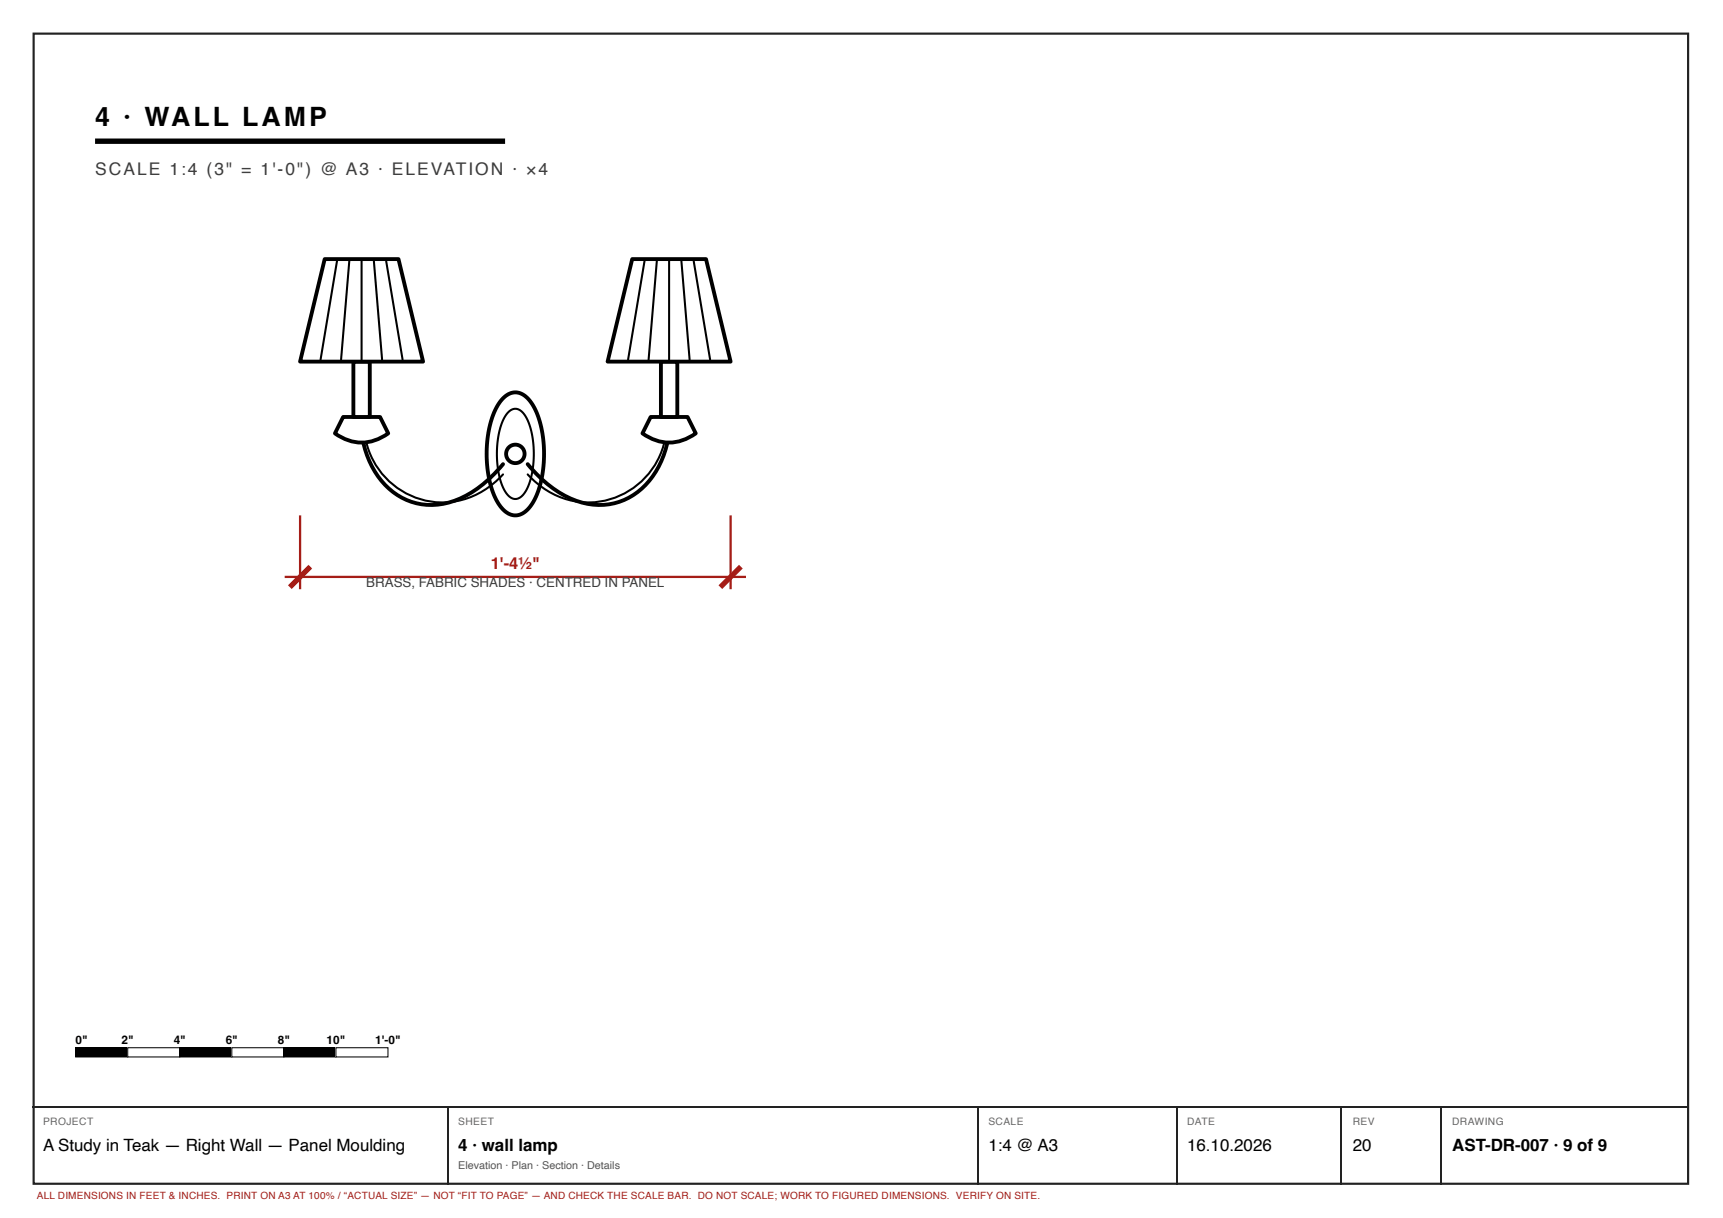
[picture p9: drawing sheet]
<svg xmlns="http://www.w3.org/2000/svg" width="420mm" height="297mm" viewBox="0 0 420 297" stroke-linecap="round" stroke-linejoin="round" font-family="sans-serif">
<path d="M8.2 8.2h403.5v280.5h-403.5z" fill="none" stroke="#222" stroke-width=".53"/>
<path d="M23.2 34.4h100" fill="none" stroke="#000" stroke-width="1.3" stroke-linecap="butt"/>
<path d="M122.8 97a3.9 3.9 0 0 1 6.4 .7 23.1 23.1 0 0 1 3.4 14.5l-.3 3.5-.9 3.6a9.5 9.5 0 0 1-4.6 6.2 4.5 4.5 0 0 1-5.1-2.6l-1.1-1.9-.8-2.3-.6-2.6-.4-2.9-.1-2.9 .2-2.9 .4-2.8 .7-2.6a12.6 12.6 0 0 1 2.8-5z" fill="#fff"/>
<path d="M122.8 97a3.9 3.9 0 0 1 6.4 .7 23.1 23.1 0 0 1 3.4 14.5l-.3 3.5-.9 3.6a9.5 9.5 0 0 1-4.6 6.2 4.5 4.5 0 0 1-5.1-2.6l-1.1-1.9-.8-2.3-.6-2.6-.4-2.9-.1-2.9 .2-2.9 .4-2.8 .7-2.6a12.6 12.6 0 0 1 2.8-5z" fill="none" stroke="#000" stroke-width=".94"/>
<path d="M124 100.5a2.36 2.36 0 0 1 3.9 .7 20.6 20.6 0 0 1 2.1 12.4l-.2 1.3a9.6 9.6 0 0 1-3.1 6.5 2.5 2.5 0 0 1-3.4-1.4 21.7 21.7 0 0 1-1.8-13.5 11.5 11.5 0 0 1 2.5-6z" fill="none" stroke="#000" stroke-width=".5"/>
<circle cx="125.7" cy="110.7" r="2.25" fill="#fff"/>
<g fill="none" stroke="#000" stroke-width=".94">
<path d="M88.2 105.7a20.5 20.5 0 0 0 9.6 15.6 16.6 16.6 0 0 0 17.5-1.4 32.5 32.5 0 0 0 7.4-6.7"/>
<circle cx="125.7" cy="110.7" r="2.25"/>
</g>
<path d="M89.2 107.2a19.2 19.2 0 0 0 14.1 14.7 19.2 19.2 0 0 0 19.4-6.2" fill="none" stroke="#000" stroke-width=".5"/>
<path d="M83.7 101.7h9l2 4a10.5 10.5 0 0 1-13 0z" fill="#fff"/>
<path d="M83.7 101.7h9l2 4a10.5 10.5 0 0 1-13 0z" fill="none" stroke="#000" stroke-width=".94"/>
<path d="M86.2 88.2h4v13.5h-4z" fill="#fff"/>
<path d="M86.2 88.2h4v13.5h-4z" fill="none" stroke="#000" stroke-width=".94"/>
<path d="M79.2 63.2h18l6 25h-30z" fill="#fff"/>
<path d="M79.2 63.2h18l6 25h-30zM163.2 105.7a20.5 20.5 0 0 1-9.7 15.6 16.6 16.6 0 0 1-17.4-1.4 32.5 32.5 0 0 1-7.4-6.7" fill="none" stroke="#000" stroke-width=".94"/>
<path d="M82.2 63.7l-4 24M85.2 63.7l-2 24M88.2 63.7v24M91.2 63.7l2 24M94.2 63.7l4 24M162.2 107.2a19.2 19.2 0 0 1-14.1 14.7 19.2 19.2 0 0 1-19.4-6.2" fill="none" stroke="#000" stroke-width=".5"/>
<path d="M158.7 101.7h9l2 4a10.5 10.5 0 0 1-13 0z" fill="#fff"/>
<path d="M158.7 101.7h9l2 4a10.5 10.5 0 0 1-13 0z" fill="none" stroke="#000" stroke-width=".94"/>
<path d="M161.2 88.2h4v13.5h-4z" fill="#fff"/>
<path d="M161.2 88.2h4v13.5h-4z" fill="none" stroke="#000" stroke-width=".94"/>
<path d="M154.2 63.2h18l6 25h-30z" fill="#fff"/>
<path d="M154.2 63.2h18l6 25h-30z" fill="none" stroke="#000" stroke-width=".94"/>
<path d="M157.2 63.7l-4 24M160.2 63.7l-2 24M163.2 63.7v24M166.2 63.7l2 24M169.2 63.7l4 24" fill="none" stroke="#000" stroke-width=".5"/>
<path d="M73.2 125.7v18M178.2 125.7v18M69.4 140.7h112.5" fill="none" stroke="#a51d17" stroke-width=".55"/>
<path d="M75.7 138.2l-5 5M180.7 138.2l-5 5" fill="none" stroke="#a51d17" stroke-width="1.3" stroke-linecap="butt"/>
<path d="M18.5 255.5h12.6v2.2h-12.6z" fill="#000"/>
<path d="M18.5 255.5h12.6v2.2h-12.6z" fill="none" stroke="#000" stroke-width=".25"/>
<path d="M31.1 255.5h12.7v2.2h-12.7z" fill="#fff"/>
<path d="M31.1 255.5h12.7v2.2h-12.7zM43.8 255.5h12.7v2.2h-12.7z" fill="none" stroke="#000" stroke-width=".25"/>
<path d="M43.8 255.5h12.7v2.2h-12.7z" fill="#000"/>
<path d="M56.5 255.5h12.7v2.2h-12.7z" fill="#fff"/>
<path d="M56.5 255.5h12.7v2.2h-12.7zM69.2 255.5h12.7v2.2h-12.7z" fill="none" stroke="#000" stroke-width=".25"/>
<path d="M69.2 255.5h12.7v2.2h-12.7z" fill="#000"/>
<path d="M81.9 255.5h12.7v2.2h-12.7z" fill="#fff"/>
<path d="M81.9 255.5h12.7v2.2h-12.7z" fill="none" stroke="#000" stroke-width=".25"/>
<path d="M7.9 270h404.1M109.1 270.1v18.8M238.5 270.1v18.8M286.9 270.1v18.8M327.2 270.1v18.8M351.5 270.1v18.8" fill="none" stroke="#222" stroke-width=".26"/>
<text font-size="6.5" x="23.2" y="30.7">4 · WALL LAMP</text>
<text font-size="4.2" fill="#3d3d3d" x="23.2" y="42.7">SCALE 1:4 (3&quot; = 1'-0&quot;) @ A3 · ELEVATION · ×4</text>
<g font-size="4.1">
<text x="10.5" y="280.7">A Study in Teak — Right Wall — Panel Moulding</text>
<text x="111.8" y="280.7">4 · wall lamp</text>
<text x="241" y="280.7">1:4 @ A3</text>
<text x="289.5" y="280.7">16.10.2026</text>
<text x="329.9" y="280.7">20</text>
<text x="354.1" y="280.7">AST-DR-007 · 9 of 9</text>
</g>
<text font-size="4" fill="#a51d17" x="119.7" y="138.7">1'-4½&quot;</text>
<text font-size="3.2" fill="#3d3d3d" x="89.3" y="143.2">BRASS, FABRIC SHADES · CENTRED IN PANEL</text>
<g font-size="2.9">
<text x="18.5" y="254.5">0&quot;</text>
<text x="29.7" y="254.5">2&quot;</text>
<text x="42.4" y="254.5">4&quot;</text>
<text x="55" y="254.5">6&quot;</text>
<text x="67.7" y="254.5">8&quot;</text>
<text x="79.6" y="254.5">10&quot;</text>
<text x="91.5" y="254.5">1'-0&quot;</text>
</g>
<text font-size="2.6" fill="#555" x="111.8" y="285">Elevation · Plan · Section · Details</text>
<g font-size="2.5" fill="#666">
<text x="10.5" y="274.4">PROJECT</text>
<text x="111.8" y="274.4">SHEET</text>
<text x="241" y="274.4">SCALE</text>
<text x="289.5" y="274.4">DATE</text>
<text x="329.9" y="274.4">REV</text>
<text x="354.1" y="274.4">DRAWING</text>
</g>
<text font-size="2.4" fill="#a51d17" x="9" y="292.4">ALL DIMENSIONS IN FEET &amp; INCHES. PRINT ON A3 AT 100% / “ACTUAL SIZE” — NOT “FIT TO PAGE” — AND CHECK THE SCALE BAR. DO NOT SCALE; WORK TO FIGURED DIMENSIONS. VERIFY ON SITE.</text>
</svg>
